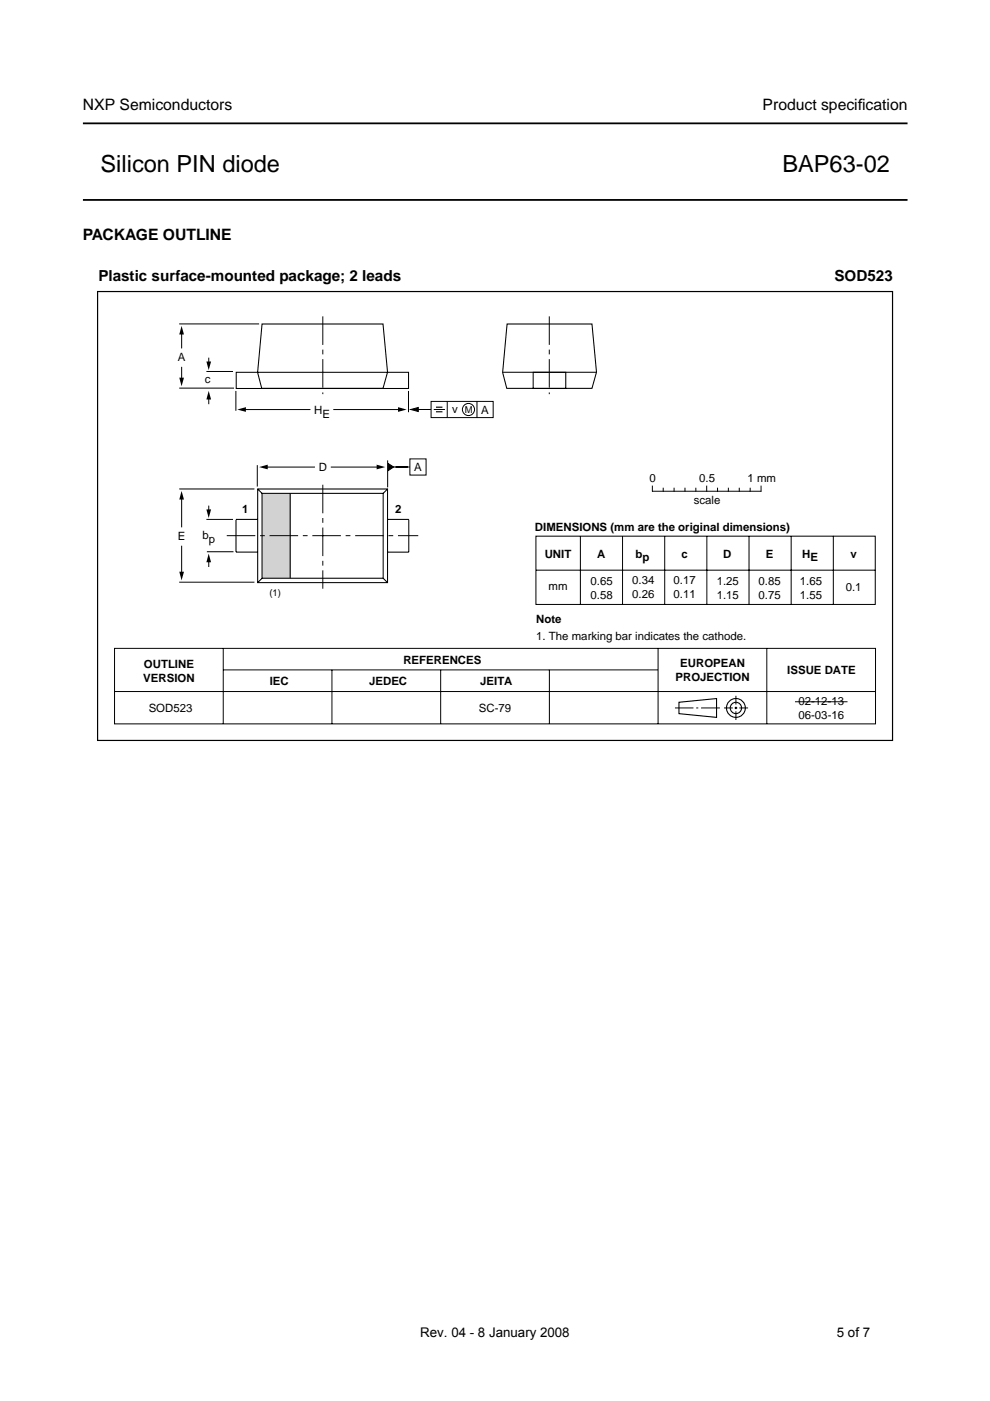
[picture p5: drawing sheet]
<svg xmlns="http://www.w3.org/2000/svg" width="210mm" height="297mm" viewBox="0 0 210 297" stroke-linecap="round" stroke-linejoin="round" font-family="sans-serif">
<path d="M17.6 26.2h174.8M17.6 42.4h174.8" fill="none" stroke="#000" stroke-width=".38"/>
<g fill="none" stroke="#000" stroke-width=".21">
<path d="M38 68.7h16.9M38.5 70v3.9M38.5 77.8v3.2M43.8 78.8h5.6M44.3 75.8v1.7M38 82.3h11.6M44.3 83.8v1.9M50 82.9v4.2M51.1 86.8h14.7M54.6 98.6v4.6M55.7 99h11.1M70.1 99h10.5"/>
<path d="M70.7 86.8h14.4M82.2 97.6v5.7M86.6 82.9v4.5M38 103.7h15.9M38.5 105v6.8M38.5 115.7v6.4M43.8 110.1h5.6M43.9 117h5.6M44.3 107.2v1.7M44.3 118.3v1.9M138.3 103.1v1.1M138.4 104.2h22.9"/>
<path d="M140.6 103.5v.7M142.9 103.5v.7M145.2 103.5v.7M147.5 103.5v.7M149.8 103.1v1.1M152.1 103.5v.7M154.4 103.5v.7M156.7 103.5v.7M159 103.5v.7M161.4 103.1v1.1M24.3 137.5h161.3v16h-161.3zM38 123.4h15.9"/>
<path d="M47.3 137.5v16M139.5 137.5v16M162.6 137.5v16M24.3 146.6h161.3M47.4 142h92M70.4 142v11.5M93.4 142v11.5M116.5 142v11.5M143.1 150.1h3.9M147.6 150.1h.4M148.6 150.1h4M153.5 150.1h1.9"/>
<path d="M155.8 150.1h.5M156 147.5v1.9M156 149.8v.5M156 150.8v1.8M156.8 150.1h1.8"/>
</g>
<g fill="none" stroke="#000" stroke-width=".23">
<path d="M144 148.9l7.9-.8v4l-7.9-.8z"/>
<circle cx="156" cy="150.1" r="2"/>
<circle cx="156" cy="150.1" r="1.2"/>
</g>
<path d="M20.7 61.8h168.5v95.2h-168.5z" fill="none" stroke="#000" stroke-width=".25"/>
<path d="M38.5 69.1l.5 1.8h-1zM43.8 76.6h1l-.6 1.9zM38 80.1h1l-.5 1.8zM44.2 82.9l.6 1.8h-1zM50.3 86.8l1.8-.5v1zM54.9 99l1.9-.5v1zM79.9 98.5l1.8 .5-1.8 .5zM84.4 86.3l1.8 .5-1.8 .5zM38.5 104.1l.5 1.8h-1zM43.8 108h1l-.6 1.8zM44.2 117.4l.6 1.8h-1zM38 121.2h1l-.5 1.8z" fill="#000"/>
<path d="M55.6 104.6h5.9v18h-5.9z" fill="#d1d2d4"/>
<g fill="none" stroke="#000" stroke-width=".22">
<path d="M50.1 78.9h36.5v3.5h-36.5zM55.6 68.7h25.6l1 10.2-1 3.4h-25.7l-.9-3.3zM106.6 78.9h19.9M107.5 68.7h18l1 10.2-1 3.4h-18.1l-.8-3.3zM113 78.9h7v3.5h-7zM50 110.2v6.9h4.6M50 110.1h4.6M54.6 103.7h27.6v19.8h-27.6zM54.6 103.7l1 .9M55.6 104.6h25.6v18h-25.6zM61.5 104.6v18M82.2 110.1h4.5"/>
<path d="M82.2 103.7l-1 .9M86.7 110.2v6.9h-4.5M55.6 122.6l-1 .9M81.2 122.6l1 .9"/>
</g>
<g fill="none" stroke="#000" stroke-width=".21">
<path d="M82.8 99h4.1M86.9 97.3h3.4v3.4h-3.4zM88 86.8h3.4M91.4 85.1h13.2v3.4h-13.2zM92 86.8h2.3M94.8 85.1v3.4M101.1 85.1v3.4M113.6 113.7h72v14.5h-72zM123.1 113.7v14.4M132 113.7v14.4M140.9 113.7v14.4M149.9 113.7v14.4"/>
<path d="M158.8 113.7v14.4M167.7 113.7v14.4M176.7 113.6v14.5M113.7 120.9h71.9M168.6 148.8h11.1"/>
<circle cx="99.3" cy="86.8" r="1.29"/>
</g>
<path d="M82.3 98.3l1.2 .7-1.2 .8zM87.1 86.8l1.6-.4v.8z" fill="#000" stroke="#000" stroke-width=".21"/>
<path d="M92.4 86.3h1.4M92.4 87.3h1.4" fill="none" stroke="#000" stroke-width=".24"/>
<path d="M68.4 67.1v16.5M116.5 67.1v16.5M48.1 113.6h40.6M68.4 102.8v22" fill="none" stroke="#000" stroke-width=".21" stroke-dasharray="6.1 1 1 1" stroke-linecap="butt"/>
<g font-size="5">
<text x="21.3" y="36.5">Silicon PIN diode</text>
<text x="165.9" y="36.5">BAP63-02</text>
</g>
<g font-size="3.3">
<text x="17.6" y="23.4">NXP Semiconductors</text>
<text x="161.7" y="23.4">Product specif</text>
<text x="181.9" y="23.4">ication</text>
<text x="17.6" y="50.9">PACKAGE OUTLINE</text>
</g>
<g font-size="3.2">
<text x="20.9" y="59.5">Plastic surface-mounted package; 2 leads</text>
<text x="176.9" y="59.5">SOD523</text>
</g>
<g font-size="2.8">
<text x="89.1" y="283.4">Rev. 04 - 8 January 2008</text>
<text x="177.4" y="283.4">5 of 7</text>
</g>
<g font-size="2.4">
<text x="37.7" y="76.5">A</text>
<text x="43.4" y="81.2">c</text>
<text x="66.6" y="87.8">H</text>
<text x="68.4" y="88.6">E</text>
<text x="95.9" y="87.5">v</text>
<text x="102" y="87.7">A</text>
<text x="67.6" y="100">D</text>
<text x="87.8" y="99.9">A</text>
<text x="137.7" y="102.1">0</text>
<text x="147.1" y="106.9">scale</text>
<text x="148.3" y="102.1">0.5</text>
<text x="158.5" y="102.1">1 mm</text>
<text x="51.4" y="108.8">1</text>
<text x="83.8" y="108.8">2</text>
<text x="113.4" y="112.5">DIMENSIONS (mm are the original dimensions)</text>
<text x="37.7" y="114.4">E</text>
<text x="42.9" y="114.2">b</text>
<text x="44.3" y="115.1">p</text>
<text x="115.5" y="118.2">UNIT</text>
<text x="126.6" y="118.2">A</text>
<text x="134.7" y="118.2">b</text>
<text x="136.2" y="119">p</text>
<text x="144.5" y="118.2">c</text>
<text x="153.4" y="118.2">D</text>
<text x="162.3" y="118.2">E</text>
<text x="170.1" y="118.2">H</text>
<text x="171.9" y="119">E</text>
<text x="180.3" y="118.2">v</text>
<text x="116.3" y="125.2">mm</text>
<text x="125.2" y="124">0.65</text>
<text x="134.1" y="123.9">0.34</text>
<text x="142.8" y="123.9">0.17</text>
<text x="152" y="124">1.25</text>
<text x="160.8" y="124">0.85</text>
<text x="169.6" y="124">1.65</text>
<text x="179.3" y="125.3">0.1</text>
<text x="125.2" y="126.9">0.58</text>
<text x="134.1" y="126.8">0.26</text>
<text x="142.8" y="126.8">0.11</text>
<text x="152" y="126.9">1.15</text>
<text x="160.8" y="126.9">0.75</text>
<text x="169.6" y="126.9">1.55</text>
<text x="113.7" y="132">Note</text>
<text x="113.7" y="135.7">1. The marking bar indicates the cathode.</text>
<text x="30.5" y="141.7">OUTLINE</text>
<text x="85.5" y="140.7">REFERENCES</text>
<text x="144.2" y="141.4">EUROPEAN</text>
<text x="166.9" y="142.9">ISSUE DATE</text>
<text x="30.4" y="144.6">VERSION</text>
<text x="57.2" y="145.3">IEC</text>
<text x="78.3" y="145.3">JEDEC</text>
<text x="101.8" y="145.3">JEITA</text>
<text x="143.2" y="144.4">PROJECTION</text>
<text x="169.3" y="149.5">02-12-13</text>
<text x="31.5" y="150.9">SOD523</text>
<text x="101.5" y="150.9">SC-79</text>
<text x="169.3" y="152.5">06-03-16</text>
</g>
<g font-size="2">
<text x="98.5" y="87.5">M</text>
<text x="57.1" y="126.3">(1)</text>
</g>
</svg>
